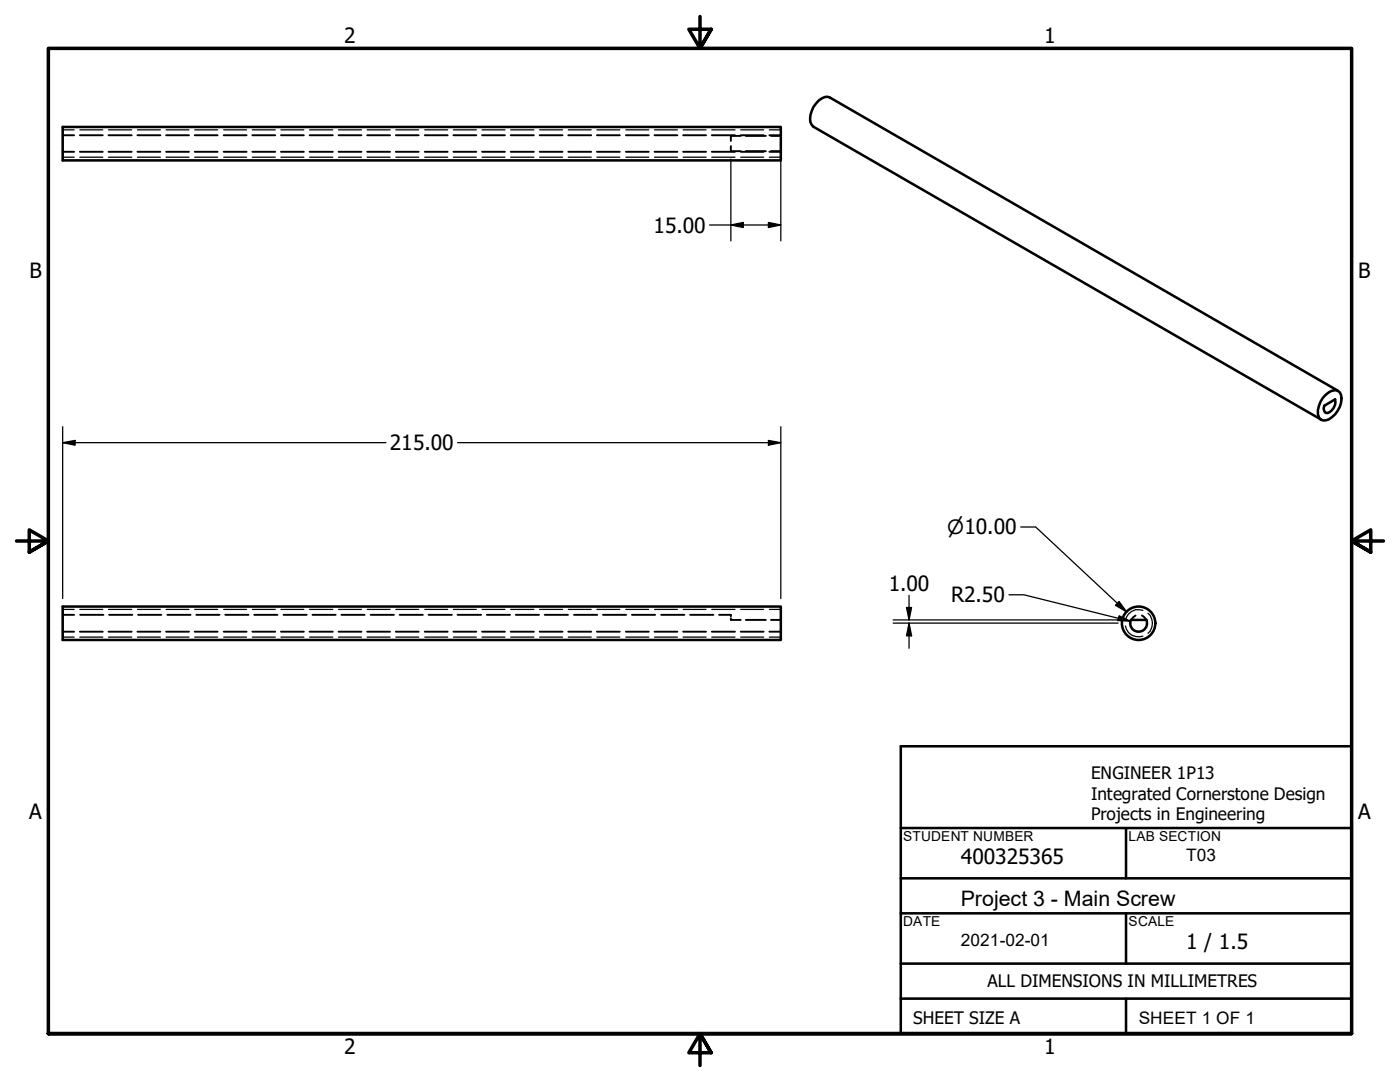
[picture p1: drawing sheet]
<svg xmlns="http://www.w3.org/2000/svg" width="279mm" height="216mm" viewBox="0 0 279 216" stroke-linecap="round" stroke-linejoin="round" font-family="sans-serif">
<!-- layer: Hidden (ANSI) -->
<g fill="none" stroke="#000" stroke-width=".38">
<path d="M12.5 30.3h2.3M12.5 27h2.3M15.9 30.3h4.6M15.9 27h4.6M21.7 30.3h4.6M21.7 27h4.6M27.4 30.3h4.6M27.4 27h4.6M33.1 30.3h4.6M33.1 27h4.6M38.9 30.3h4.5M38.9 27h4.5"/>
<path d="M44.6 30.3h4.6M44.6 27h4.6M50.4 30.3h4.5M50.4 27h4.5M56.1 30.3h4.5M56.1 27h4.5M61.8 30.3h4.6M61.8 27h4.6M67.6 30.3h4.5M67.6 27h4.5M73.3 30.3h4.6M73.3 27h4.6"/>
<path d="M79 30.3h4.6M79 27h4.6M84.8 30.3h4.5M84.8 27h4.5M90.5 30.3h4.6M90.5 27h4.6M96.2 30.3h4.6M96.2 27h4.6M101.9 30.3h4.7M101.9 27h4.7M107.7 30.3h4.6M107.7 27h4.6"/>
<path d="M113.4 30.3h4.6M113.4 27h4.6M119.1 30.3h4.6M119.1 27h4.6M124.9 30.3h4.6M124.9 27h4.6M130.6 30.3h4.6M130.6 27h4.6M136.3 30.3h4.6M136.3 27h4.6M142 30.3h4.7M142 27h4.7"/>
<path d="M145.9 29.1v1.1h1.9M147.8 27.1h-1.9v1M147.8 30.3h4.6M147.8 27h4.6M148.8 30.2h4M148.8 27.1h4M153.5 30.3h2.3M153.5 27h2.3M153.9 30.2h1.9M153.9 27.1h1.9M12.5 126h2.3M12.5 122.7h2.3"/>
<path d="M15.9 126h4.6M16 122.7h4.6M21.7 126h4.6M21.8 122.7h4.6M27.4 126h4.6M27.6 122.7h4.6M33.1 126h4.6M33.4 122.7h4.6M38.9 126h4.5M39.2 122.7h4.6M44.6 126h4.6M45 122.7h4.6"/>
<path d="M50.4 126h4.5M50.7 122.7h4.7M56.1 126h4.5M56.6 122.7h4.6M61.8 126h4.6M62.4 122.7h4.6M67.6 126h4.5M68.1 122.7h4.7M73.3 126h4.6M74 122.7h4.6M79 126h4.6M79.8 122.7h4.6"/>
<path d="M84.8 126h4.5M85.5 122.7h4.7M90.5 126h4.6M91.3 122.7h4.7M96.2 126h4.6M97.2 122.7h4.6M101.9 126h4.7M102.9 122.7h4.7M107.7 126h4.6M108.7 122.7h4.6M113.4 126h4.6M114.6 122.7h4.6"/>
<path d="M119.1 126h4.6M120.3 122.7h4.7M124.9 126h4.6M126.1 122.7h4.6M130.6 126h4.6M132 122.7h4.6M136.3 126h4.6M137.7 122.7h4.7M142 126h4.7M143.5 122.7h2.4v.3M145.9 123.4v.3h1.9M147.8 126h4.6"/>
<path d="M148.8 123.7h4M153.5 126h2.3M153.9 123.7h1.9M226.6 122.8l-.9 .9M227.9 122.8l.9 .9"/>
</g>
<!-- layer: Hidden Narrow (ANSI) -->
<g fill="none" stroke="#000" stroke-width=".25">
<path d="M12.5 31.4h2.3M12.5 25.9h2.3M15.9 31.4h4.6M15.9 25.9h4.6M21.7 31.4h4.6M21.7 25.9h4.6M27.4 31.4h4.6M27.4 25.9h4.6M33.1 31.4h4.6M33.1 25.9h4.6M38.9 31.4h4.5M38.9 25.9h4.5"/>
<path d="M44.6 31.4h4.6M44.6 25.9h4.6M50.4 31.4h4.5M50.4 25.9h4.5M56.1 31.4h4.5M56.1 25.9h4.5M61.8 31.4h4.6M61.8 25.9h4.6M67.6 31.4h4.5M67.6 25.9h4.5M73.3 31.4h4.6M73.3 25.9h4.6"/>
<path d="M79 31.4h4.6M79 25.9h4.6M84.8 31.4h4.5M84.8 25.9h4.5M90.5 31.4h4.6M90.5 25.9h4.6M96.2 31.4h4.6M96.2 25.9h4.6M101.9 31.4h4.7M101.9 25.9h4.7M107.7 31.4h4.6M107.7 25.9h4.6"/>
<path d="M113.4 31.4h4.6M113.4 25.9h4.6M119.1 31.4h4.6M119.1 25.9h4.6M124.9 31.4h4.6M124.9 25.9h4.6M130.6 31.4h4.6M130.6 25.9h4.6M136.3 31.4h4.6M136.3 25.9h4.6M142 31.4h4.7M142 25.9h4.7"/>
<path d="M147.8 31.4h4.6M147.8 25.9h4.6M153.5 31.4h2.3M153.5 25.9h2.3M12.5 127.1h2.3M12.5 121.6h2.3M15.9 127.1h4.6M15.9 121.6h4.6M21.7 127.1h4.6M21.7 121.6h4.6M27.4 127.1h4.6M27.4 121.6h4.6"/>
<path d="M33.1 127.1h4.6M33.1 121.6h4.6M38.9 127.1h4.5M38.9 121.6h4.5M44.6 127.1h4.6M44.6 121.6h4.6M50.4 127.1h4.5M50.4 121.6h4.5M56.1 127.1h4.5M56.1 121.6h4.5M61.8 127.1h4.6M61.8 121.6h4.6"/>
<path d="M67.6 127.1h4.5M67.6 121.6h4.5M73.3 127.1h4.6M73.3 121.6h4.6M79 127.1h4.6M79 121.6h4.6M84.8 127.1h4.5M84.8 121.6h4.5M90.5 127.1h4.6M90.5 121.6h4.6M96.2 127.1h4.6M96.2 121.6h4.6"/>
<path d="M101.9 127.1h4.7M101.9 121.6h4.7M107.7 127.1h4.6M107.7 121.6h4.6M113.4 127.1h4.6M113.4 121.6h4.6M119.1 127.1h4.6M119.1 121.6h4.6M124.9 127.1h4.6M124.9 121.6h4.6M130.6 127.1h4.6M130.6 121.6h4.6"/>
<path d="M136.3 127.1h4.6M136.3 121.6h4.6M142 127.1h4.7M142 121.6h4.7M147.8 127.1h4.6M147.8 121.6h4.6M153.5 127.1h2.3M153.5 121.6h2.3M224.6 124.9a2.62 2.62 0 0 0 3.5 2M228.1 121.8a2.62 2.62 0 0 0-3.5 2M229.1 122.4a2.69 2.69 0 0 1 0 4"/>
</g>
<!-- layer: Visible (ANSI) -->
<g fill="none" stroke="#000" stroke-width=".51">
<path d="M12.5 25.3h143.3v6.7h-143.3zM264.5 78.8a2.08 2.08 0 0 1 2.9-.5 4.3 4.3 0 0 1-2.9 5.6 1.22 1.22 0 0 1-1.5-1.3 5 5 0 0 1 1.5-3.8zM267 78l-101.3-58.5a1.97 1.97 0 0 0-2.3 .6 5.1 5.1 0 0 0-1.7 4.3l.6 .9 101.4 58.5M264.3 81l2.1-1.3a2.39 2.39 0 0 1-1.5 2.7h-.4l-.2-.4-.1-.5zM12.5 121h143.3v6.7h-143.3zM225.7 123.7a1.68 1.68 0 0 0 1.5 2.3 1.68 1.68 0 0 0 1.6-2.3M225.7 123.7h3.1"/>
<circle cx="227.2" cy="124.4" r="3.3"/>
</g>
<!-- layer: Border (ANSI) -->
<path d="M139.7 3.3v6.4l-2.2-3.9h4.4l-2.2 3.9 2.2-3.9M3.3 107.9h6.4l-3.9-2.2v4.5l3.9-2.3-3.9 2.3M276.1 107.9h-6.4l3.9-2.2v4.5l-3.9-2.3 3.9 2.3M9.7 206.2v-196.5h260v196.5h-260h260M141.9 210.1l-2.2-3.9 2.2 3.9h-4.4l2.2-3.9v6.4" fill="none" stroke="#000" stroke-width=".7"/>
<!-- layer: Title (ANSI) -->
<path d="M179.8 148.9h89.9v57.3h-89.9zM179.8 165.2h89.9M179.8 175.3h89.9M224.7 165.2v10.1M179.8 199.3h89.9M179.8 182.2h89.9M179.8 192.3h89.9M224.7 182.2v10.1M224.7 199.3v6.9" fill="none" stroke="#000" stroke-width=".51"/>
<!-- layer: Dimension (ANSI) -->
<g fill="none" stroke="#000" stroke-width=".25">
<path d="M145.9 31.8v16.3M155.8 31.8v16.3M141.6 44.9h14.2M145.9 44.9l2.4-.5v1zM153.4 44.4l2.4 .5-2.4 .5zM12.5 88.3l2.5-.4v.9zM12.5 88.3h64.5M12.5 85.2v34.2M91.3 88.3h64.5M153.4 87.9l2.4 .4-2.4 .5zM155.8 85.2v34.2M181.4 118.8v4.9"/>
<path d="M201.4 118.7h2.9l21.3 5.3M203.7 105.2h3l18.2 16.9M178.2 123.7h45.1M178.2 124.3h44.9M180.9 121.2h1l-.5 2.5zM181.4 124.3l.5 2.6h-1zM181.4 124.3v5M223.3 120l1.6 2.1-2.3-1.3zM223.3 122.9l2.3 1.1-2.5-.2zM225.4 124.3h.3"/>
</g>
<g fill="#000">
<path d="M145.9 44.9l2.4-.5v1z" fill-rule="evenodd"/>
<path d="M153.4 44.4l2.4 .5-2.4 .5z" fill-rule="evenodd"/>
<path d="M12.5 88.3l2.5-.4v.9z" fill-rule="evenodd"/>
<path d="M153.4 87.9l2.4 .4-2.4 .5z" fill-rule="evenodd"/>
<path d="M180.9 121.2h1l-.5 2.5z" fill-rule="evenodd"/>
<path d="M181.4 124.3l.5 2.6h-1z" fill-rule="evenodd"/>
<path d="M223.3 120l1.6 2.1-2.3-1.3z" fill-rule="evenodd"/>
<path d="M223.3 122.9l2.3 1.1-2.5-.2z" fill-rule="evenodd"/>
</g>
<text font-size="4.3" x="191.8" y="180.8">Project 3 - Main Screw</text>
<g font-size="4.2">
<text x="68.7" y="8.6">2</text>
<text x="208.4" y="8.6">1</text>
<text x="130.4" y="46.4">15.00</text>
<text x="5.9" y="55.5">B</text>
<text x="271.1" y="55.5">B</text>
<text x="77.8" y="89.9">215.00</text>
<text x="177.4" y="117.9">1.00</text>
<text x="189.8" y="120.2">R2.50</text>
<text x="5.8" y="163.4">A</text>
<text x="271" y="163.4">A</text>
<text x="191.8" y="172.3">400325365</text>
<text x="236.7" y="189.4">1 / 1.5</text>
<text x="68.7" y="210.3">2</text>
<text x="208.4" y="210.3">1</text>
</g>
<text font-size="3.9" x="189" y="106.6">⌀10.00</text>
<g font-size="3.4">
<text x="217.7" y="155.4">ENGINEER 1P13</text>
<text x="217.7" y="159.6">Integrated Cornerstone Design</text>
<text x="217.7" y="163.7">Projects in Engineering</text>
<text x="236.7" y="171.8">T03</text>
<text x="191.8" y="188.7">2021-02-01</text>
<text x="197.1" y="197">ALL DIMENSIONS IN MILLIMETRES</text>
<text x="182.2" y="204.3">SHEET SIZE A</text>
<text x="227.3" y="204.3">SHEET 1 OF 1</text>
</g>
<g font-size="2.7">
<text x="180.3" y="167.8">STUDENT NUMBER</text>
<text x="225.2" y="167.8">LAB SECTION</text>
<text x="180.3" y="184.7">DATE</text>
<text x="225.2" y="184.8">SCALE</text>
</g>
</svg>
